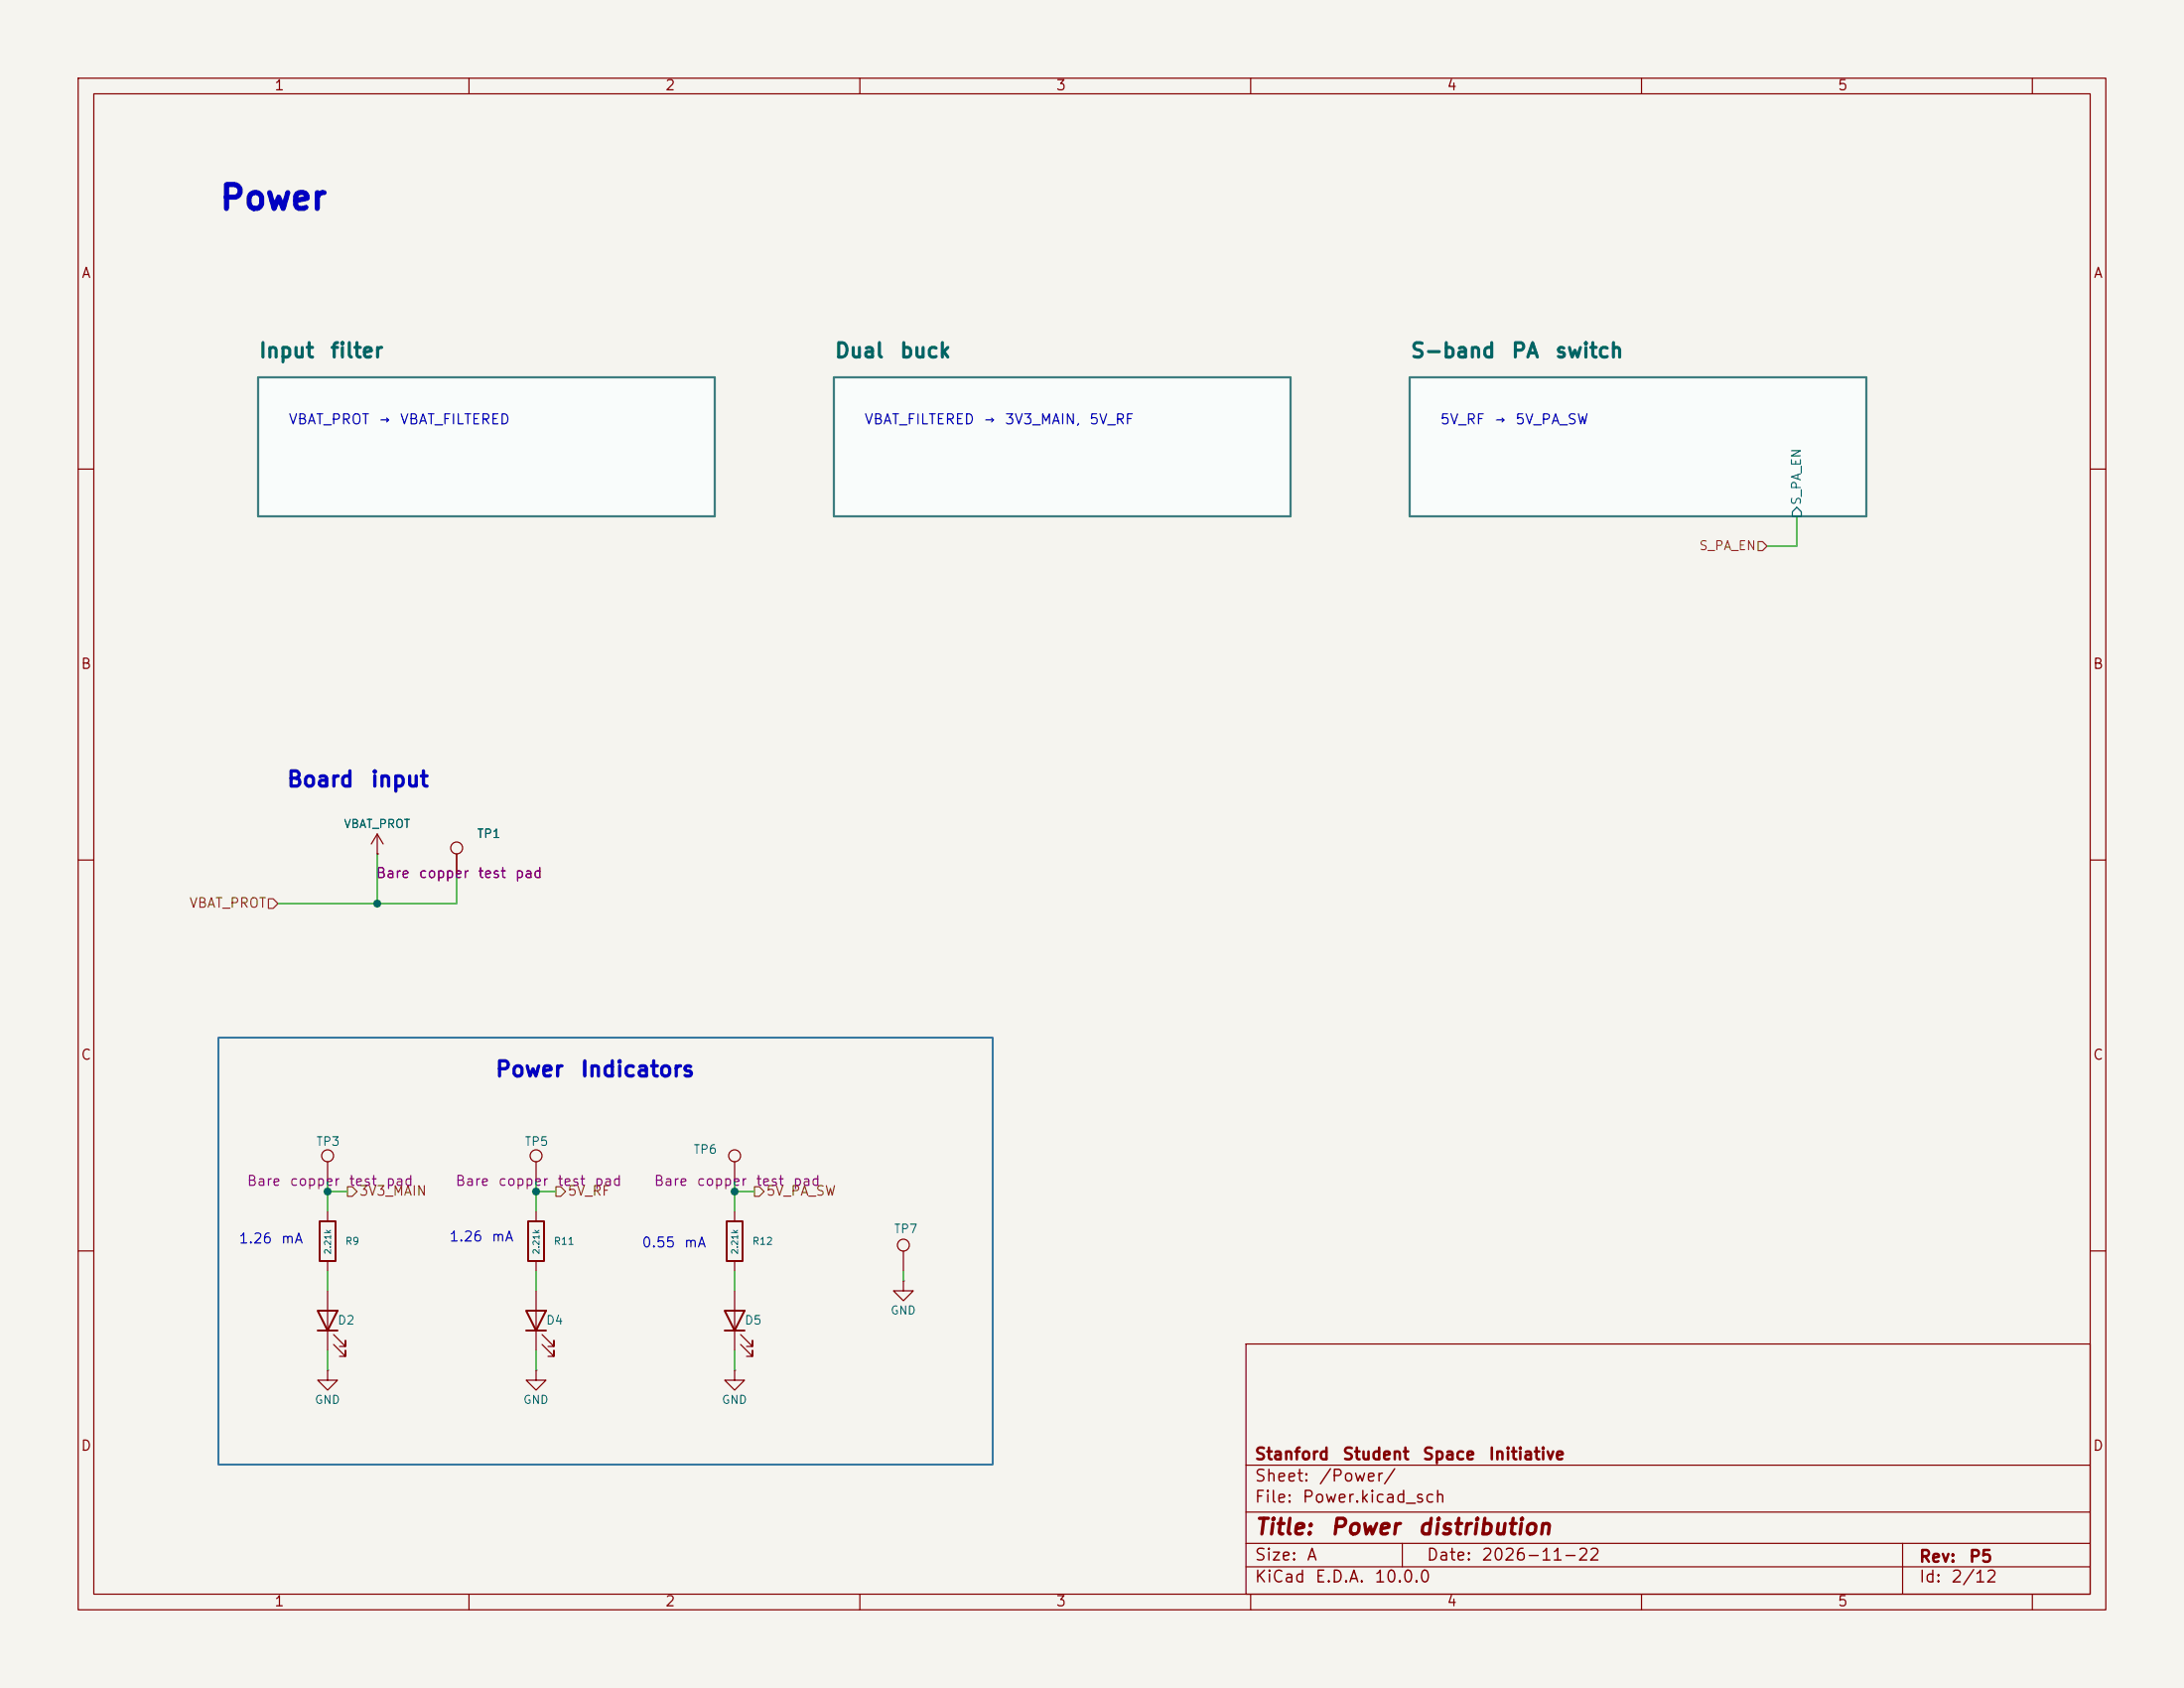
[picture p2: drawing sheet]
<svg xmlns="http://www.w3.org/2000/svg" width="279mm" height="216mm" viewBox="0 0 279 216" stroke-linecap="round" stroke-linejoin="round" font-family="sans-serif">
<path d="M0 0h279.4v215.9h-279.4z" fill="#f5f4ef" stroke="#f5f4ef" stroke-width=".13"/>
<g fill="none" stroke="#840000" stroke-width=".15">
<path d="M10 10h259.4v195.9h-259.4zM12 12h255.4v191.9h-255.4zM60 10v2M110 10v2M160 10v2M210 10v2M260 10v2M10 60h2M267.4 60h2M10 110h2M48.3 109.2h.1M48.3 106.7l-.8 1.3"/>
<path d="M48.3 106.7l.7 1.3M48.3 106.7v2.5M58.4 109.2v2.6M267.4 110h2M41.9 148.6v2.5M41.9 154.9v1.3M68.6 148.6v2.5M68.6 154.9v1.3M94 148.6v2.5M94 154.9v1.3M10 160h2M41.9 175.3v1.2h1.3l-1.3 1.3-1.3-1.3h1.3"/>
<path d="M41.9 175.3h.1M41.9 161.3v1.3M41.9 165.1v7.6M42.7 172l1.5 1.5v-.8v.8h-.8M42.7 170.7l1.5 1.5v-.7v.7h-.8M68.6 175.3v1.2h1.2l-1.2 1.3-1.3-1.3h1.3M68.6 175.3h.1M68.6 161.3v1.3M68.6 165.1v7.6M69.3 172l1.6 1.5v-.8v.8h-.8M69.3 170.7l1.6 1.5v-.7v.7h-.8M94 175.3v1.2h1.2l-1.2 1.3-1.3-1.3h1.3"/>
<path d="M94 175.3h.1M94 161.3v1.3M94 165.1v7.6M94.7 172l1.6 1.5v-.8v.8h-.8M94.7 170.7l1.6 1.5v-.7v.7h-.8M115.6 163.8v1.3h1.2l-1.2 1.3-1.3-1.3h1.3M115.6 163.8h.1M115.6 160v2.6M159.4 171.9h108v32h-108zM267.4 160h2M159.4 197.4h108M159.4 193.4h108"/>
<path d="M159.4 187.4h108M179.4 197.4v3M243.4 197.4v6.5M60 203.9v2M110 203.9v2M159.4 200.4h108M160 203.9v2M210 203.9v2M260 203.9v2"/>
<circle cx="58.4" cy="108.5" r=".76"/>
<circle cx="41.9" cy="147.8" r=".76"/>
<circle cx="68.6" cy="147.8" r=".76"/>
<circle cx="94" cy="147.8" r=".76"/>
<circle cx="115.6" cy="159.3" r=".76"/>
</g>
<g fill="#f9fcfb" stroke="#f9fcfb" stroke-width=".13">
<path d="M33 48.3h58.4v17.7h-58.4z"/>
<path d="M106.7 48.3h58.4v17.7h-58.4z"/>
<path d="M180.3 48.3h58.5v17.7h-58.5z"/>
</g>
<path d="M33 48.3h58.4v17.7h-58.4zM106.7 48.3h58.4v17.7h-58.4zM180.3 48.3h58.5v17.7h-58.5z" fill="none" stroke="#3e7d80" stroke-width=".28"/>
<path d="M229.9 64.9l.5 .6v.5h-1.1v-.5z" fill="none" stroke="#006464" stroke-width=".15"/>
<path d="M40.9 156.2h2v5.1h-2zM67.6 156.2h2v5.1h-2zM93 156.2h2v5.1h-2zM40.6 167.6h2.6l-1.3 2.6zM40.6 170.2h2.6M67.3 167.6h2.5l-1.2 2.6zM67.3 170.2h2.5M92.7 167.6h2.5l-1.2 2.6zM92.7 170.2h2.5" fill="none" stroke="#840000" stroke-width=".25"/>
<path d="M224.9 69.3h.6l.6 .6-.6 .5h-.6zM34.3 115h.7l.6 .6-.6 .6h-.7zM44.4 151.8h.7l.6 .6-.6 .6h-.7zM71.1 151.8h.6l.6 .6-.6 .6h-.6zM96.5 151.8h.6l.6 .6-.6 .6h-.6z" fill="none" stroke="#725600" stroke-width=".15"/>
<g fill="none" stroke="#009600" stroke-width=".15">
<path d="M229.9 66v3.9h-3.8M48.3 109.2v6.4M58.4 111.8v3.8h-22.8M41.9 151.1v3.8M41.9 152.4h2.5M68.6 152.4h2.5M68.6 151.1v3.8M94 151.1v3.8M94 152.4h2.5M41.9 162.6v2.5M41.9 172.7v2.6M68.6 162.6v2.5"/>
<path d="M68.6 172.7v2.6M94 162.6v2.5M94 172.7v2.6M115.6 162.6v1.2"/>
</g>
<path d="M27.9 132.7h99.1v54.6h-99.1z" fill="none" stroke="#3779a1" stroke-width=".26"/>
<g fill="#009600" stroke="#009600" stroke-width=".13">
<circle cx="68.6" cy="152.4" r=".46"/>
<circle cx="41.9" cy="152.4" r=".46"/>
<circle cx="48.3" cy="115.6" r=".46"/>
<circle cx="94" cy="152.4" r=".46"/>
</g>
<text font-size="3.1" fill="#0000c2" x="27.9" y="27.6">Power</text>
<g font-size="2" fill="#0000c2">
<text x="36.6" y="101.1">Board</text>
<text x="47.3" y="101.1">input</text>
<text x="63.2" y="138.2">Power</text>
<text x="74.1" y="138.2">Indicators</text>
</g>
<g font-size="2" fill="#840000">
<text x="160.4" y="196.8">Title:</text>
<text x="170.1" y="196.8">Power</text>
<text x="181.2" y="196.8">distribution</text>
</g>
<g font-size="1.8" fill="#006464">
<text x="33" y="46.2">Input</text>
<text x="42.1" y="46.2">filter</text>
<text x="106.7" y="46.2">Dual</text>
<text x="115" y="46.2">buck</text>
<text x="180.3" y="46.2">S-band</text>
<text x="193.2" y="46.2">PA</text>
<text x="198.8" y="46.2">switch</text>
</g>
<g font-size="1.5" fill="#840000">
<text x="160.4" y="189.9">Sheet:</text>
<text x="160.4" y="187.1">Stanford</text>
<text x="168.6" y="189.9">/Power/</text>
<text x="171.6" y="187.1">Student</text>
<text x="181.9" y="187.1">Space</text>
<text x="190.3" y="187.1">Initiative</text>
<text x="160.4" y="192.6">File:</text>
<text x="166.5" y="192.6">Power.kicad_sch</text>
<text x="160.4" y="202.8">KiCad</text>
<text x="160.4" y="200">Size:</text>
<text x="167.1" y="200">A</text>
<text x="168.1" y="202.8">E.D.A.</text>
<text x="175.7" y="202.8">10.0.0</text>
<text x="182.4" y="200">Date:</text>
<text x="189.4" y="200">2026-11-22</text>
<text x="245.4" y="200.2">Rev:</text>
<text x="245.4" y="202.8">Id:</text>
<text x="249.5" y="202.8">2/12</text>
<text x="251.8" y="200.2">P5</text>
</g>
<g font-size="1.3" fill="#840000">
<text x="35" y="11.9">1</text>
<text x="85" y="11.9">2</text>
<text x="135" y="11.9">3</text>
<text x="185" y="11.9">4</text>
<text x="235" y="11.9">5</text>
<text x="10.3" y="35.9">A</text>
<text x="267.7" y="35.9">A</text>
<text x="10.3" y="85.9">B</text>
<text x="267.7" y="85.9">B</text>
<text x="10.3" y="135.9">C</text>
<text x="267.7" y="135.9">C</text>
<text x="10.3" y="185.9">D</text>
<text x="267.7" y="185.9">D</text>
<text x="35" y="205.8">1</text>
<text x="85" y="205.8">2</text>
<text x="135" y="205.8">3</text>
<text x="185" y="205.8">4</text>
<text x="235" y="205.8">5</text>
</g>
<g font-size="1.3" fill="#0000c2">
<text x="36.8" y="54.6">VBAT_PROT</text>
<text x="48.3" y="54.6">→</text>
<text x="51.1" y="54.6">VBAT_FILTERED</text>
<text x="110.5" y="54.6">VBAT_FILTERED</text>
<text x="125.7" y="54.6">→</text>
<text x="128.4" y="54.6">3V3_MAIN,</text>
<text x="139.3" y="54.6">5V_RF</text>
<text x="184.1" y="54.6">5V_RF</text>
<text x="191" y="54.6">→</text>
<text x="193.8" y="54.6">5V_PA_SW</text>
<text x="30.5" y="159.4">1.26</text>
<text x="35.9" y="159.4">mA</text>
<text x="57.4" y="159.1">1.26</text>
<text x="62.8" y="159.1">mA</text>
<text x="82" y="159.9">0.55</text>
<text x="87.4" y="159.9">mA</text>
</g>
<g font-size="1.3" fill="#840084">
<text x="48" y="112.6">Bare</text>
<text x="53.5" y="112.6">copper</text>
<text x="61.1" y="112.6">test</text>
<text x="65.8" y="112.6">pad</text>
<text x="31.5" y="152">Bare</text>
<text x="37" y="152">copper</text>
<text x="44.5" y="152">test</text>
<text x="49.3" y="152">pad</text>
<text x="58.2" y="152">Bare</text>
<text x="63.6" y="152">copper</text>
<text x="71.2" y="152">test</text>
<text x="76" y="152">pad</text>
<text x="83.6" y="152">Bare</text>
<text x="89" y="152">copper</text>
<text x="96.6" y="152">test</text>
<text x="101.4" y="152">pad</text>
</g>
<text font-size="1.2" fill="#006464" x="230.7" y="64.7" transform="rotate(-90 230.7 64.7)">S_PA_EN</text>
<g font-size="1.2" fill="#725600">
<text x="217.3" y="70.7">S_PA_EN</text>
<text x="24.1" y="116.4">VBAT_PROT</text>
<text x="45.9" y="153.2">3V3_MAIN</text>
<text x="72.5" y="153.2">5V_RF</text>
<text x="97.9" y="153.2">5V_PA_SW</text>
</g>
<g font-size="1.1" fill="#006464">
<text x="43.9" y="106.2">VBAT_PROT</text>
<text x="60.9" y="107.5">TP1</text>
<text x="40.4" y="146.8">TP3</text>
<text x="67" y="146.8">TP5</text>
<text x="88.6" y="147.8">TP6</text>
<text x="114.3" y="158">TP7</text>
<text x="43.1" y="169.7">D2</text>
<text x="69.8" y="169.7">D4</text>
<text x="95.2" y="169.7">D5</text>
<text x="113.8" y="168.4">GND</text>
<text x="40.2" y="179.8">GND</text>
<text x="66.9" y="179.8">GND</text>
<text x="92.3" y="179.8">GND</text>
</g>
<g font-size=".9" fill="#006464">
<text x="44.1" y="159.4">R9</text>
<text x="70.8" y="159.4">R11</text>
<text x="96.2" y="159.4">R12</text>
</g>
<g font-size=".8" fill="#006464">
<text x="42.5" y="160.5" transform="rotate(-90 42.5 160.5)">2.21k</text>
<text x="69.2" y="160.5" transform="rotate(-90 69.2 160.5)">2.21k</text>
<text x="94.6" y="160.5" transform="rotate(-90 94.6 160.5)">2.21k</text>
</g>
</svg>
